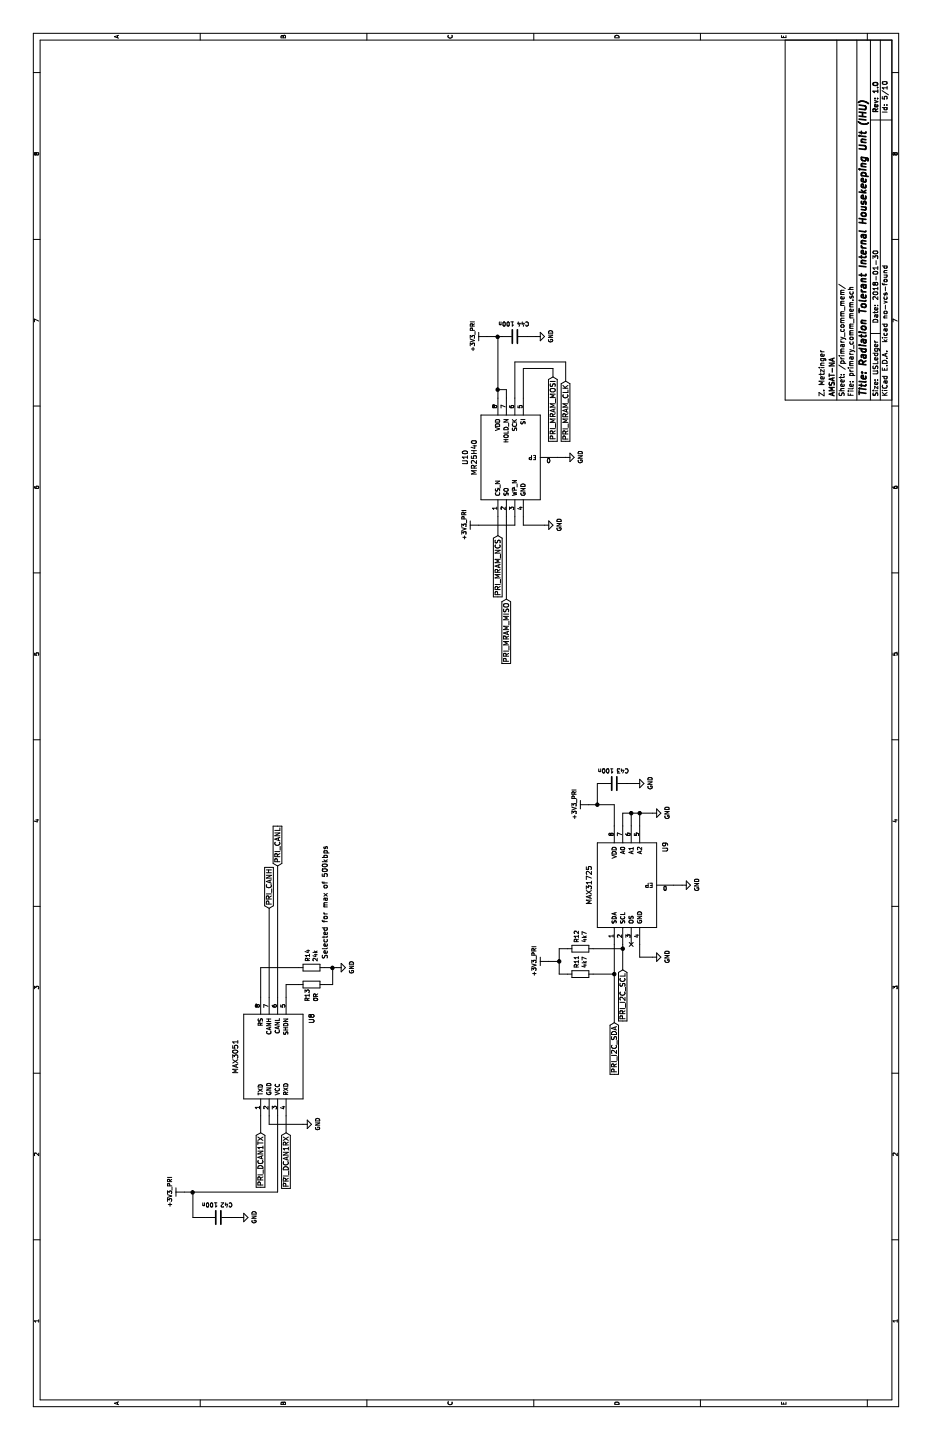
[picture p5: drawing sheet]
EESchema Schematic File Version 2
LIBS:amsat_abracon
LIBS:amsat_discrete
LIBS:amsat_everspin
LIBS:amsat_fairchild
LIBS:amsat_lineartech
LIBS:amsat_liteon
LIBS:amsat_maxim
LIBS:amsat_nxp
LIBS:amsat_onsemi
LIBS:amsat_rffm
LIBS:amsat_skyworks
LIBS:amsat_te_amp
LIBS:amsat_ti
LIBS:power
LIBS:device
LIBS:transistors
LIBS:conn
LIBS:linear
LIBS:regul
LIBS:74xx
LIBS:cmos4000
LIBS:adc-dac
LIBS:memory
LIBS:xilinx
LIBS:microcontrollers
LIBS:dsp
LIBS:microchip
LIBS:analog_switches
LIBS:motorola
LIBS:texas
LIBS:intel
LIBS:audio
LIBS:interface
LIBS:digital-audio
LIBS:philips
LIBS:display
LIBS:cypress
LIBS:siliconi
LIBS:opto
LIBS:atmel
LIBS:contrib
LIBS:valves
LIBS:rtihu-cache
EELAYER 26 0
EELAYER END
$Descr USLedger 17000 11000
encoding utf-8
Sheet 5 10
Title "Radiation Tolerant Internal Housekeeping Unit (IHU)"
Date "2018-01-30"
Rev "1.0"
Comp "AMSAT-NA"
Comment1 "Z. Metzinger"
Comment2 ""
Comment3 ""
Comment4 ""
$EndDescr
$Comp
L MAX3051 U8
U 1 1
P 4525 3225
F 0 "U8" H 4975 2775 60  0000 C CNN
F 1 "MAX3051" H 4525 3675 60  0000 C CNN
F 2 "SMD_Packages:SOIC-8-N" H 4525 3225 60  0001 C CNN
F 3 "" H 4525 3225 60  0001 C CNN
	1    4525 3225
	1    0    0    -1  
$EndComp
Text GLabel 3625 3375 0    60   Input ~ 0
PRI_DCAN1RX
Text GLabel 3625 3075 0    60   Input ~ 0
PRI_DCAN1TX
$Comp
L GND #PWR094
U 1 1
P 3725 3575
F 0 "#PWR094" H 3725 3325 50  0001 C CNN
F 1 "GND" H 3730 3402 50  0000 C CNN
F 2 "" H 3725 3575 50  0000 C CNN
F 3 "" H 3725 3575 50  0000 C CNN
	1    3725 3575
	1    0    0    -1  
$EndComp
$Comp
L R R14
U 1 1
P 5575 3675
F 0 "R14" H 5645 3721 50  0000 L CNN
F 1 "24k" H 5645 3630 50  0000 L CNN
F 2 "Resistors_SMD:R_0603" V 5505 3675 50  0001 C CNN
F 3 "" H 5575 3675 50  0000 C CNN
	1    5575 3675
	1    0    0    -1  
$EndComp
$Comp
L GND #PWR095
U 1 1
P 5575 3975
F 0 "#PWR095" H 5575 3725 50  0001 C CNN
F 1 "GND" H 5580 3802 50  0000 C CNN
F 2 "" H 5575 3975 50  0000 C CNN
F 3 "" H 5575 3975 50  0000 C CNN
	1    5575 3975
	1    0    0    -1  
$EndComp
Text Notes 5675 3875 0    60   ~ 0
Selected for max of 500kbps
$Comp
L R R13
U 1 1
P 5375 3675
F 0 "R13" H 5175 3725 50  0000 L CNN
F 1 "0R" H 5175 3625 50  0000 L CNN
F 2 "Resistors_SMD:R_0603" V 5305 3675 50  0001 C CNN
F 3 "" H 5375 3675 50  0000 C CNN
	1    5375 3675
	1    0    0    -1  
$EndComp
$Comp
L C C42
U 1 1
P 2625 2575
F 0 "C42" V 2775 2475 50  0000 C CNN
F 1 "100n" V 2775 2675 50  0000 C CNN
F 2 "Capacitors_SMD:C_0603" H 2663 2425 50  0001 C CNN
F 3 "" H 2625 2575 50  0000 C CNN
	1    2625 2575
	1    0    0    -1  
$EndComp
$Comp
L GND #PWR096
U 1 1
P 2625 2825
F 0 "#PWR096" H 2625 2575 50  0001 C CNN
F 1 "GND" H 2630 2652 50  0000 C CNN
F 2 "" H 2625 2825 50  0000 C CNN
F 3 "" H 2625 2825 50  0000 C CNN
	1    2625 2825
	1    0    0    -1  
$EndComp
Wire Wire Line
	2925 2175 2925 3275
Wire Wire Line
	3725 3175 3725 3575
Wire Wire Line
	5225 3075 5575 3075
Wire Wire Line
	5575 3075 5575 3525
Wire Wire Line
	5575 3825 5575 3975
Wire Wire Line
	5225 3175 6275 3175
Wire Wire Line
	5225 3275 6775 3275
Wire Wire Line
	5225 3375 5375 3375
Wire Wire Line
	5375 3375 5375 3525
Wire Wire Line
	5375 3825 5375 3925
Wire Wire Line
	5375 3925 5575 3925
Connection ~ 5575 3925
Wire Wire Line
	3625 3375 3825 3375
Wire Wire Line
	3625 3075 3825 3075
Wire Wire Line
	2625 2425 2625 2275
Wire Wire Line
	2625 2275 2925 2275
Connection ~ 2925 2275
Wire Wire Line
	2625 2725 2625 2825
Wire Wire Line
	3825 3175 3725 3175
Wire Wire Line
	2925 3275 3825 3275
Text GLabel 6275 3175 2    60   Input ~ 0
PRI_CANH
Text GLabel 6775 3275 2    60   Input ~ 0
PRI_CANL
$Comp
L MAX31725 U9
U 1 1
P 6550 7400
F 0 "U9" H 7000 6950 60  0000 C CNN
F 1 "MAX31725" H 6550 7850 60  0000 C CNN
F 2 "amsat_maxim:TDFN_T833_2" H 6550 7400 60  0001 C CNN
F 3 "" H 6550 7400 60  0001 C CNN
	1    6550 7400
	1    0    0    -1  
$EndComp
$Comp
L GND #PWR097
U 1 1
P 5700 7700
F 0 "#PWR097" H 5700 7450 50  0001 C CNN
F 1 "GND" H 5705 7527 50  0000 C CNN
F 2 "" H 5700 7700 50  0000 C CNN
F 3 "" H 5700 7700 50  0000 C CNN
	1    5700 7700
	1    0    0    -1  
$EndComp
$Comp
L GND #PWR098
U 1 1
P 7400 7700
F 0 "#PWR098" H 7400 7450 50  0001 C CNN
F 1 "GND" H 7405 7527 50  0000 C CNN
F 2 "" H 7400 7700 50  0000 C CNN
F 3 "" H 7400 7700 50  0000 C CNN
	1    7400 7700
	1    0    0    -1  
$EndComp
$Comp
L GND #PWR099
U 1 1
P 6550 8050
F 0 "#PWR099" H 6550 7800 50  0001 C CNN
F 1 "GND" H 6555 7877 50  0000 C CNN
F 2 "" H 6550 8050 50  0000 C CNN
F 3 "" H 6550 8050 50  0000 C CNN
	1    6550 8050
	1    0    0    -1  
$EndComp
NoConn ~ 5850 7450
Text GLabel 4925 7250 0    60   Input ~ 0
PRI_I2C_SDA
Text GLabel 5550 7350 0    60   Input ~ 0
PRI_I2C_SCL
$Comp
L R R12
U 1 1
P 5800 6850
F 0 "R12" H 5870 6896 50  0000 L CNN
F 1 "4k7" H 5870 6805 50  0000 L CNN
F 2 "Resistors_SMD:R_0603" V 5730 6850 50  0001 C CNN
F 3 "" H 5800 6850 50  0000 C CNN
	1    5800 6850
	1    0    0    -1  
$EndComp
$Comp
L R R11
U 1 1
P 5500 6850
F 0 "R11" H 5570 6896 50  0000 L CNN
F 1 "4k7" H 5570 6805 50  0000 L CNN
F 2 "Resistors_SMD:R_0603" V 5430 6850 50  0001 C CNN
F 3 "" H 5500 6850 50  0000 C CNN
	1    5500 6850
	1    0    0    -1  
$EndComp
$Comp
L C C43
U 1 1
P 7750 7250
F 0 "C43" V 7900 7150 50  0000 C CNN
F 1 "100n" V 7900 7350 50  0000 C CNN
F 2 "Capacitors_SMD:C_0603" H 7788 7100 50  0001 C CNN
F 3 "" H 7750 7250 50  0000 C CNN
	1    7750 7250
	1    0    0    -1  
$EndComp
$Comp
L GND #PWR0100
U 1 1
P 7750 7500
F 0 "#PWR0100" H 7750 7250 50  0001 C CNN
F 1 "GND" H 7755 7327 50  0000 C CNN
F 2 "" H 7750 7500 50  0000 C CNN
F 3 "" H 7750 7500 50  0000 C CNN
	1    7750 7500
	1    0    0    -1  
$EndComp
Wire Wire Line
	7500 7250 7250 7250
Wire Wire Line
	7500 6950 7500 7250
Wire Wire Line
	5850 7550 5700 7550
Wire Wire Line
	5700 7550 5700 7700
Wire Wire Line
	7400 7350 7400 7700
Wire Wire Line
	7400 7550 7250 7550
Wire Wire Line
	7250 7450 7400 7450
Connection ~ 7400 7550
Wire Wire Line
	7250 7350 7400 7350
Connection ~ 7400 7450
Wire Wire Line
	6550 7950 6550 8050
Wire Wire Line
	5550 7350 5850 7350
Wire Wire Line
	4925 7250 5850 7250
Wire Wire Line
	5500 6700 5500 6600
Wire Wire Line
	5500 6600 5800 6600
Wire Wire Line
	5800 6600 5800 6700
Connection ~ 5650 6600
Wire Wire Line
	5500 7000 5500 7250
Connection ~ 5500 7250
Wire Wire Line
	5800 7000 5800 7350
Connection ~ 5800 7350
Wire Wire Line
	7500 7050 7750 7050
Wire Wire Line
	7750 7050 7750 7100
Connection ~ 7500 7050
Wire Wire Line
	7750 7400 7750 7500
$Comp
L MR25H40 U10
U 1 1
P 11600 6025
F 0 "U10" H 11600 6562 60  0000 C CNN
F 1 "MR25H40" H 11600 6456 60  0000 C CNN
F 2 "amsat_everspin:MR2xH40_DFN_SmallFlag" H 11600 6025 60  0001 C CNN
F 3 "" H 11600 6025 60  0001 C CNN
	1    11600 6025
	1    0    0    -1  
$EndComp
$Comp
L C C44
U 1 1
P 13025 6075
F 0 "C44" V 13175 5975 50  0000 C CNN
F 1 "100n" V 13175 6175 50  0000 C CNN
F 2 "Capacitors_SMD:C_0603" H 13063 5925 50  0001 C CNN
F 3 "" H 13025 6075 50  0000 C CNN
	1    13025 6075
	1    0    0    -1  
$EndComp
$Comp
L GND #PWR0101
U 1 1
P 13025 6325
F 0 "#PWR0101" H 13025 6075 50  0001 C CNN
F 1 "GND" H 13030 6152 50  0000 C CNN
F 2 "" H 13025 6325 50  0000 C CNN
F 3 "" H 13025 6325 50  0000 C CNN
	1    13025 6325
	1    0    0    -1  
$EndComp
Wire Wire Line
	12300 5875 13025 5875
Wire Wire Line
	13025 5750 13025 5925
Wire Wire Line
	13025 6225 13025 6325
Connection ~ 13025 5875
$Comp
L GND #PWR0102
U 1 1
P 11600 6675
F 0 "#PWR0102" H 11600 6425 50  0001 C CNN
F 1 "GND" H 11605 6502 50  0000 C CNN
F 2 "" H 11600 6675 50  0000 C CNN
F 3 "" H 11600 6675 50  0000 C CNN
	1    11600 6675
	1    0    0    -1  
$EndComp
Wire Wire Line
	11600 6575 11600 6675
$Comp
L GND #PWR0103
U 1 1
P 10800 6425
F 0 "#PWR0103" H 10800 6175 50  0001 C CNN
F 1 "GND" H 10805 6252 50  0000 C CNN
F 2 "" H 10800 6425 50  0000 C CNN
F 3 "" H 10800 6425 50  0000 C CNN
	1    10800 6425
	1    0    0    -1  
$EndComp
Wire Wire Line
	10900 6175 10800 6175
Wire Wire Line
	10800 6175 10800 6425
Wire Wire Line
	12300 5975 12400 5975
Wire Wire Line
	12400 5975 12400 5875
Connection ~ 12400 5875
Wire Wire Line
	10900 6075 10800 6075
Wire Wire Line
	10800 6075 10800 5650
Text GLabel 12550 6525 0    60   Input ~ 0
PRI_MRAM_MOSI
Wire Wire Line
	12300 6175 12650 6175
Wire Wire Line
	12650 6175 12650 6525
Wire Wire Line
	12650 6525 12550 6525
Text GLabel 12500 6675 0    60   Input ~ 0
PRI_MRAM_CLK
Wire Wire Line
	12725 6075 12300 6075
Text GLabel 10675 5875 0    60   Input ~ 0
PRI_MRAM_NCS
Text GLabel 9925 5975 0    60   Input ~ 0
PRI_MRAM_MISO
Wire Wire Line
	10900 5875 10675 5875
Wire Wire Line
	9925 5975 10900 5975
$Comp
L +3V3_PRI #PWR0104
U 1 1
P 2925 2175
F 0 "#PWR0104" H 2925 2025 50  0001 C CNN
F 1 "+3V3_PRI" H 2930 2348 50  0000 C CNN
F 2 "" H 2925 2175 50  0001 C CNN
F 3 "" H 2925 2175 50  0001 C CNN
	1    2925 2175
	1    0    0    -1  
$EndComp
$Comp
L +3V3_PRI #PWR0105
U 1 1
P 5650 6475
F 0 "#PWR0105" H 5650 6325 50  0001 C CNN
F 1 "+3V3_PRI" H 5655 6648 50  0000 C CNN
F 2 "" H 5650 6475 50  0001 C CNN
F 3 "" H 5650 6475 50  0001 C CNN
	1    5650 6475
	1    0    0    -1  
$EndComp
Wire Wire Line
	5650 6600 5650 6475
$Comp
L +3V3_PRI #PWR0106
U 1 1
P 7500 6950
F 0 "#PWR0106" H 7500 6800 50  0001 C CNN
F 1 "+3V3_PRI" H 7505 7123 50  0000 C CNN
F 2 "" H 7500 6950 50  0001 C CNN
F 3 "" H 7500 6950 50  0001 C CNN
	1    7500 6950
	1    0    0    -1  
$EndComp
$Comp
L +3V3_PRI #PWR0107
U 1 1
P 13025 5750
F 0 "#PWR0107" H 13025 5600 50  0001 C CNN
F 1 "+3V3_PRI" H 13030 5923 50  0000 C CNN
F 2 "" H 13025 5750 50  0001 C CNN
F 3 "" H 13025 5750 50  0001 C CNN
	1    13025 5750
	1    0    0    -1  
$EndComp
$Comp
L +3V3_PRI #PWR0108
U 1 1
P 10800 5650
F 0 "#PWR0108" H 10800 5500 50  0001 C CNN
F 1 "+3V3_PRI" H 10805 5823 50  0000 C CNN
F 2 "" H 10800 5650 50  0001 C CNN
F 3 "" H 10800 5650 50  0001 C CNN
	1    10800 5650
	1    0    0    -1  
$EndComp
Wire Wire Line
	12725 6075 12725 6675
Wire Wire Line
	12725 6675 12500 6675
$EndSCHEMATC
